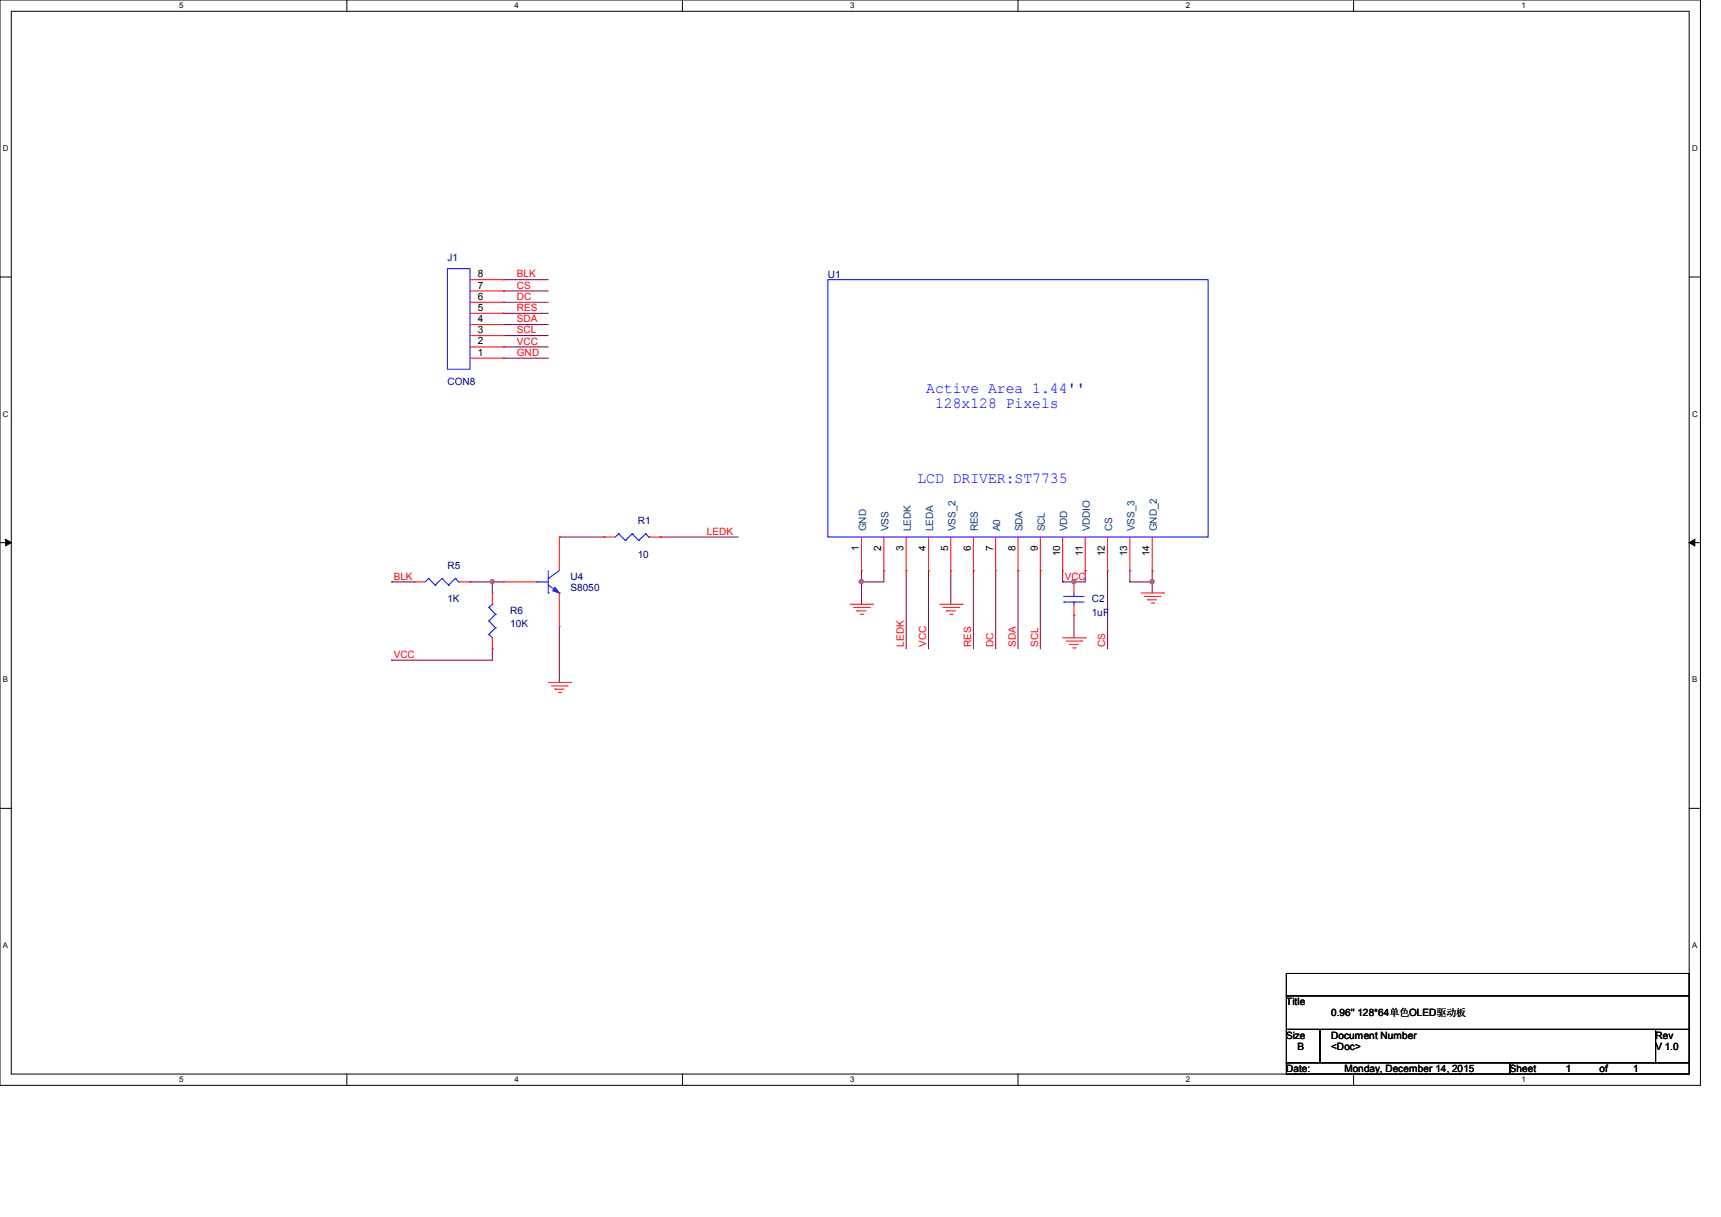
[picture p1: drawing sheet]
<svg xmlns="http://www.w3.org/2000/svg" width="297mm" height="210mm" viewBox="0 0 297 210" stroke-linecap="round" stroke-linejoin="round" font-family="sans-serif">
<path d="M0 0h293.5v187.3h-293.5zM1.9 1.9h289.6v183.4h-289.6z" fill="none" stroke="#000" stroke-width=".17"/>
<g fill="#fff">
<path d="M30.9 .2h.8v1.5h-.8z"/>
<path d="M30.9 185.5h.8v1.6h-.8z"/>
</g>
<path d="M59.9 0v1.9M59.9 185.3v2" fill="none" stroke="#000" stroke-width=".17"/>
<g fill="#fff">
<path d="M88.8 .2h.8v1.5h-.8z"/>
<path d="M88.8 185.5h.8v1.6h-.8z"/>
</g>
<path d="M117.8 0v1.9M117.8 185.3v2" fill="none" stroke="#000" stroke-width=".17"/>
<g fill="#fff">
<path d="M146.7 .2h.8v1.5h-.8z"/>
<path d="M146.7 185.5h.8v1.6h-.8z"/>
</g>
<path d="M175.7 0v1.9M175.7 185.3v2" fill="none" stroke="#000" stroke-width=".17"/>
<g fill="#fff">
<path d="M204.6 .2h.8v1.5h-.8z"/>
<path d="M204.6 185.5h.8v1.6h-.8z"/>
</g>
<path d="M233.6 0v1.9M233.6 185.3v2" fill="none" stroke="#000" stroke-width=".17"/>
<g fill="#fff">
<path d="M262.6 .2h.7v1.5h-.7z"/>
<path d="M262.6 185.5h.7v1.6h-.7z"/>
<path d="M.5 24.8h1v1.6h-1z"/>
<path d="M292 24.8h1v1.6h-1z"/>
<path d="M.5 70.7h1v1.5h-1z"/>
<path d="M292 70.7h1v1.5h-1z"/>
</g>
<path d="M0 47.8h1.9M291.5 47.8h2" fill="none" stroke="#000" stroke-width=".17"/>
<g fill="#fff">
<path d="M.5 116.5h.9v1.6h-.9z"/>
<path d="M292 116.5h.9v1.6h-.9z"/>
</g>
<path d="M0 93.6h1.9M291.5 93.6h2" fill="none" stroke="#000" stroke-width=".17"/>
<path d="M1 93l.9 .6-.9 .6zM291.5 93.6l1-.6v1.2z" fill="#000" stroke="#000" stroke-width=".17"/>
<g fill="#fff">
<path d="M.5 162.4h.9v1.5h-.9z"/>
<path d="M292 162.4h.9v1.5h-.9z"/>
</g>
<path d="M0 139.5h1.9M291.5 139.5h2M222 177.6h5.8v5.8h-5.8zM222 168h69.5v3.8h-69.5zM222 171.8h69.5v5.8h-69.5zM227.8 177.6h57.9v5.8h-57.9zM285.7 177.6h5.8v5.8h-5.8zM222 183.4h38.6v1.9h-38.6zM260.6 183.4h30.9v1.9h-30.9z" fill="none" stroke="#000" stroke-width=".17"/>
<g fill="none" stroke="#800040" stroke-width=".17">
<path d="M86.9 50.2h7.7M86.9 52.2h7.7M86.9 54.1h7.7M86.9 56h7.7M86.9 57.9h7.7M86.9 59.9h7.7M86.9 48.3h7.7M86.9 50.2h.1M86.9 52.2h.1M86.9 54.1h.1M86.9 56h.1M86.9 57.9h.1"/>
<path d="M86.9 59.9h.1M86.9 48.3h.1M86.9 61.8h7.7M86.9 61.8h.1M96.5 92.7h7.8M96.5 92.7h.1M113.9 92.7h13.5M113.9 92.7h.1M148.7 98.5h.1M148.7 98.5v5.8M152.5 98.5h.1M152.5 98.5v1.9h-3.8"/>
<path d="M156.4 98.5h.1M156.4 98.5v13.5M160.2 98.5h.1M160.2 98.5v13.5M164.1 98.5h.1M164.1 98.5v5.8M168 98.5h.1M168 98.5v13.5M171.8 98.5h.1M171.8 98.5v13.5M175.7 98.5h.1M175.7 98.5v13.5"/>
<path d="M179.5 98.5h.1M179.5 98.5v13.5M183.4 98.5h.1M183.4 98.5v1.9M187.3 98.5h.1M187.3 98.5v1.9h-3.9M191.1 98.5h.1M191.1 98.5v13.5M195 98.5h.1M195 98.5v1.9M198.8 98.5h.1M198.8 98.5v3.8"/>
<path d="M67.6 100.4h.1M67.6 113.9h.1M67.6 100.4h3.9M81.1 100.4h5.8M81.1 100.4h.1M85 100.4h.1M85 112h.1M85 100.4v1.9M85 112v1.9h-17.4M96.5 117.8h.1M96.5 108.1v9.7M148.7 100.4h.1"/>
<path d="M183.4 100.4h.1M185.3 100.4h.1M185.3 106.2h.1M185.3 106.2v3.9M195 100.4h.1M195 100.4h3.8M198.8 100.4h.1"/>
</g>
<g fill="#f0f" stroke="#f0f" stroke-width=".17">
<circle cx="148.6" cy="100.4" r=".38"/>
<circle cx="198.8" cy="100.4" r=".37"/>
<circle cx="185.3" cy="100.4" r=".37"/>
<circle cx="84.9" cy="100.4" r=".37"/>
</g>
<g fill="none" stroke="#f00" stroke-width=".17">
<path d="M81.1 59.9h5.8M81.1 57.9h5.8M81.1 56h5.8M81.1 54.1h5.8M81.1 52.2h5.8M81.1 50.2h5.8M81.1 48.3h5.8M86.9 59.9h.1M86.9 57.9h.1M86.9 56h.1M86.9 54.1h.1M86.9 52.2h.1"/>
<path d="M86.9 50.2h.1M86.9 48.3h.1M81.1 61.8h5.8M86.9 61.8h.1M96.5 92.7h.1M96.5 92.7v5.8M104.3 92.7h1.9M104.3 92.7h.1M112 92.7h1.9M113.9 92.7h.1M148.7 98.5h.1M148.7 92.7v5.8"/>
<path d="M152.5 98.5h.1M152.5 92.7v5.8M156.4 98.5h.1M156.4 92.7v5.8M160.2 98.5h.1M160.2 92.7v5.8M164.1 98.5h.1M164.1 92.7v5.8M168 98.5h.1M168 92.7v5.8M171.8 98.5h.1M171.8 92.7v5.8"/>
<path d="M175.7 98.5h.1M175.7 92.7v5.8M179.5 98.5h.1M179.5 92.7v5.8M183.4 98.5h.1M183.4 92.7v5.8M187.3 98.5h.1M187.3 92.7v5.8M191.1 98.5h.1M191.1 92.7v5.8M195 98.5h.1M195 92.7v5.8"/>
<path d="M198.8 98.5h.1M198.8 92.7v5.8M71.5 100.4h1.9M71.5 100.4h.1M79.2 100.4h1.9M81.1 100.4h.1M85 112h.1M85 102.3h.1M85 102.3v2M85 110.1v1.9M86.9 100.4h.1M86.9 100.4h5.8"/>
<path d="M94.6 117.8h3.9M95.2 118.4h2.7M95.8 118.9h.1M95.8 118.9h1.5M96.4 119.5h.3M96.5 108.1h.1M96.5 102.3v5.8M96.7 119.5h.1M97.9 118.4h.1M98.5 117.8h.1M146.7 104.3h3.9M147.3 104.8h2.7"/>
<path d="M147.9 105.4h1.5M147.9 105.4h.1M148.5 106h.3M148.8 106h.1M150 104.8h.1M150.6 104.3h.1M162.2 104.3h3.8M162.7 104.8h2.7M163.3 105.4h.1M163.3 105.4h1.6M163.9 106h.4M164.3 106h.1"/>
<path d="M165.4 104.8h.1M166 104.3h.1M183.4 110.1h3.9M184 110.6h2.7M184.6 111.2h1.5M184.6 111.2h.1M185.1 111.8h.4M185.3 106.2h.1M185.3 100.4h.1M185.3 100.4v1.9M185.3 104.3v1.9M185.5 111.8h.1"/>
<path d="M186.7 110.6h.1M187.3 110.1h.1M196.9 102.3h3.9M197.5 102.9h2.7M198.1 103.5h.1M198.1 103.5h1.5M198.7 104.1h.4M199.1 104.1h.1M200.2 102.9h.1M200.8 102.3h.1"/>
</g>
<g fill="none" stroke="#00f" stroke-width=".17">
<path d="M77.2 46.4h3.9v17.3h-3.9zM142.9 48.3h65.6v44.4h-65.6zM74 99.8l-.6 .6M74 99.8h.1M74 99.8l1.1 1.2M76.3 99.8l-1.2 1.2M76.3 99.8h.1M76.3 99.8l1.1 1.2M78.6 99.8l-1.2 1.2M78.6 99.8h.1M78.6 99.8l.6 .6M94.6 99.8h.1"/>
<path d="M94.6 98.5v3.8M96.5 98.5l-1.9 1.3M106.8 92.1h.1M106.8 92.1l1.1 1.2M106.8 92.1l-.6 .6M107.9 93.3h.1M109.1 92.1h.1M109.1 92.1l1.1 1.2M109.1 92.1l-1.2 1.2M110.2 93.3h.1M111.4 92.1l-1.2 1.2M111.4 92.1h.1"/>
<path d="M111.4 92.1l.6 .6M112 92.7h.1M75.1 101h.1M77.4 101h.1M79.2 100.4h.1M84.4 109.5h.1M84.4 107.1h.1M84.4 104.8h.1M84.4 107.1l1.1 1.2M84.4 104.8l1.1 1.2M84.4 109.5l.6 .6M85 104.3l-.6 .5"/>
<path d="M85 104.3h.1M85.5 108.3l-1.1 1.2M85.5 106l-1.1 1.1M85.5 108.3h.1M85.5 106h.1M92.7 100.4h1.9M92.7 100.4h.1M94.6 102.3h.1M94.6 101l1.9 1.3M96.5 102.3h.1M183.6 102.9h3.5M183.6 103.9h3.5"/>
<path d="M183.6 102.9h.1M183.6 103.9h.1M185.3 103.9h.1M185.3 102.9h.1M185.3 102.3v.6M185.3 103.9v.4"/>
</g>
<path d="M95.8 101.3l.7 1-1.1-.4z" fill="#00f" stroke="#00f" stroke-width=".17"/>
<g font-size="2.7" fill="#00f">
<text x="159.9" y="67.8">Active Area 1.44''</text>
<text x="161.4" y="70.5">128x128 Pixels</text>
<text x="158.3" y="83.3">LCD DRIVER:ST7735</text>
</g>
<g font-size="1.7" fill="#000080">
<text x="77.2" y="45">J1</text>
<text x="142.9" y="48">U1</text>
<text x="77.2" y="66.5">CON8</text>
<text x="110.1" y="90.4">R1</text>
<text x="77.2" y="98.1">R5</text>
<text x="98.5" y="100.1">U4</text>
<text x="110.1" y="96.2">10</text>
<text x="77.2" y="103.9">1K</text>
<text x="88" y="105.9">R6</text>
<text x="98.5" y="102">S8050</text>
<text x="188.4" y="103.9">C2</text>
<text x="188.4" y="106.3">1uF</text>
<text x="88" y="108.2">10K</text>
</g>
<g font-size="1.7">
<text x="82.5" y="47.8">8</text>
<text x="82.5" y="53.6">5</text>
<text x="82.5" y="51.7">6</text>
<text x="82.5" y="49.8">7</text>
<text x="82.5" y="59.4">2</text>
<text x="82.5" y="57.5">3</text>
<text x="82.5" y="55.6">4</text>
<text x="82.5" y="61.4">1</text>
<text x="148.2" y="95" transform="rotate(-90 148.2 95)">1</text>
<text x="152.1" y="95" transform="rotate(-90 152.1 95)">2</text>
<text x="155.9" y="95" transform="rotate(-90 155.9 95)">3</text>
<text x="159.8" y="95" transform="rotate(-90 159.8 95)">4</text>
<text x="163.6" y="95" transform="rotate(-90 163.6 95)">5</text>
<text x="167.5" y="95" transform="rotate(-90 167.5 95)">6</text>
<text x="171.4" y="95" transform="rotate(-90 171.4 95)">7</text>
<text x="175.2" y="95" transform="rotate(-90 175.2 95)">8</text>
<text x="179.1" y="95" transform="rotate(-90 179.1 95)">9</text>
<text x="182.9" y="96" transform="rotate(-90 182.9 96)">10</text>
<text x="186.8" y="96" transform="rotate(-90 186.8 96)">11</text>
<text x="190.7" y="96" transform="rotate(-90 190.7 96)">12</text>
<text x="194.5" y="96" transform="rotate(-90 194.5 96)">13</text>
<text x="198.4" y="96" transform="rotate(-90 198.4 96)">14</text>
<text x="222" y="173.4">Title</text>
<text x="222" y="179.2">Size</text>
<text x="229.7" y="179.2">Document Number</text>
<text x="229.7" y="175.3">0.96'' 128*64单色OLED驱动板</text>
<text x="285.7" y="179.2">Rev</text>
<text x="222" y="185">Date:</text>
<text x="223.9" y="181.1">B</text>
<text x="229.7" y="181.1">&lt;Doc&gt;</text>
<text x="232.1" y="185">Monday, December 14, 2015</text>
<text x="260.6" y="185">Sheet</text>
<text x="270.2" y="185">1</text>
<text x="276" y="185">of</text>
<text x="281.8" y="185">1</text>
<text x="285.7" y="181.1">V 1.0</text>
</g>
<g font-size="1.7" fill="#f00">
<text x="89.2" y="47.9">BLK</text>
<text x="89.2" y="49.8">CS</text>
<text x="89.2" y="51.8">DC</text>
<text x="89.2" y="53.7">RES</text>
<text x="89.2" y="55.6">SDA</text>
<text x="89.2" y="57.5">SCL</text>
<text x="89.2" y="59.5">VCC</text>
<text x="89.2" y="61.4">GND</text>
<text x="122" y="92.3">LEDK</text>
<text x="67.9" y="100">BLK</text>
<text x="183.8" y="100">VCC</text>
<text x="67.9" y="113.5">VCC</text>
<text x="156" y="111.6" transform="rotate(-90 156 111.6)">LEDK</text>
<text x="159.8" y="111.6" transform="rotate(-90 159.8 111.6)">VCC</text>
<text x="167.6" y="111.6" transform="rotate(-90 167.6 111.6)">RES</text>
<text x="171.4" y="111.6" transform="rotate(-90 171.4 111.6)">DC</text>
<text x="175.3" y="111.6" transform="rotate(-90 175.3 111.6)">SDA</text>
<text x="179.1" y="111.6" transform="rotate(-90 179.1 111.6)">SCL</text>
<text x="190.7" y="111.6" transform="rotate(-90 190.7 111.6)">CS</text>
</g>
<g font-size="1.7" fill="#004080">
<text x="149.5" y="91.7" transform="rotate(-90 149.5 91.7)">GND</text>
<text x="153.3" y="91.7" transform="rotate(-90 153.3 91.7)">VSS</text>
<text x="157.2" y="91.7" transform="rotate(-90 157.2 91.7)">LEDK</text>
<text x="161" y="91.7" transform="rotate(-90 161 91.7)">LEDA</text>
<text x="164.9" y="91.7" transform="rotate(-90 164.9 91.7)">VSS_2</text>
<text x="168.8" y="91.7" transform="rotate(-90 168.8 91.7)">RES</text>
<text x="172.6" y="91.7" transform="rotate(-90 172.6 91.7)">A0</text>
<text x="176.5" y="91.7" transform="rotate(-90 176.5 91.7)">SDA</text>
<text x="180.3" y="91.7" transform="rotate(-90 180.3 91.7)">SCL</text>
<text x="184.2" y="91.7" transform="rotate(-90 184.2 91.7)">VDD</text>
<text x="188.1" y="91.7" transform="rotate(-90 188.1 91.7)">VDDIO</text>
<text x="191.9" y="91.7" transform="rotate(-90 191.9 91.7)">CS</text>
<text x="195.8" y="91.7" transform="rotate(-90 195.8 91.7)">VSS_3</text>
<text x="199.6" y="91.7" transform="rotate(-90 199.6 91.7)">GND_2</text>
</g>
<g font-size="1.4">
<text x="30.9" y="1.4">5</text>
<text x="88.8" y="1.4">4</text>
<text x="146.7" y="1.4">3</text>
<text x="204.6" y="1.4">2</text>
<text x="262.6" y="1.4">1</text>
<text x=".5" y="26.1">D</text>
<text x="292" y="26.1">D</text>
<text x=".5" y="71.9">C</text>
<text x="292" y="71.9">C</text>
<text x=".5" y="117.8">B</text>
<text x="292" y="117.8">B</text>
<text x=".5" y="163.6">A</text>
<text x="292" y="163.6">A</text>
<text x="30.9" y="186.8">5</text>
<text x="88.8" y="186.8">4</text>
<text x="146.7" y="186.8">3</text>
<text x="204.6" y="186.8">2</text>
<text x="262.6" y="186.8">1</text>
</g>
</svg>
